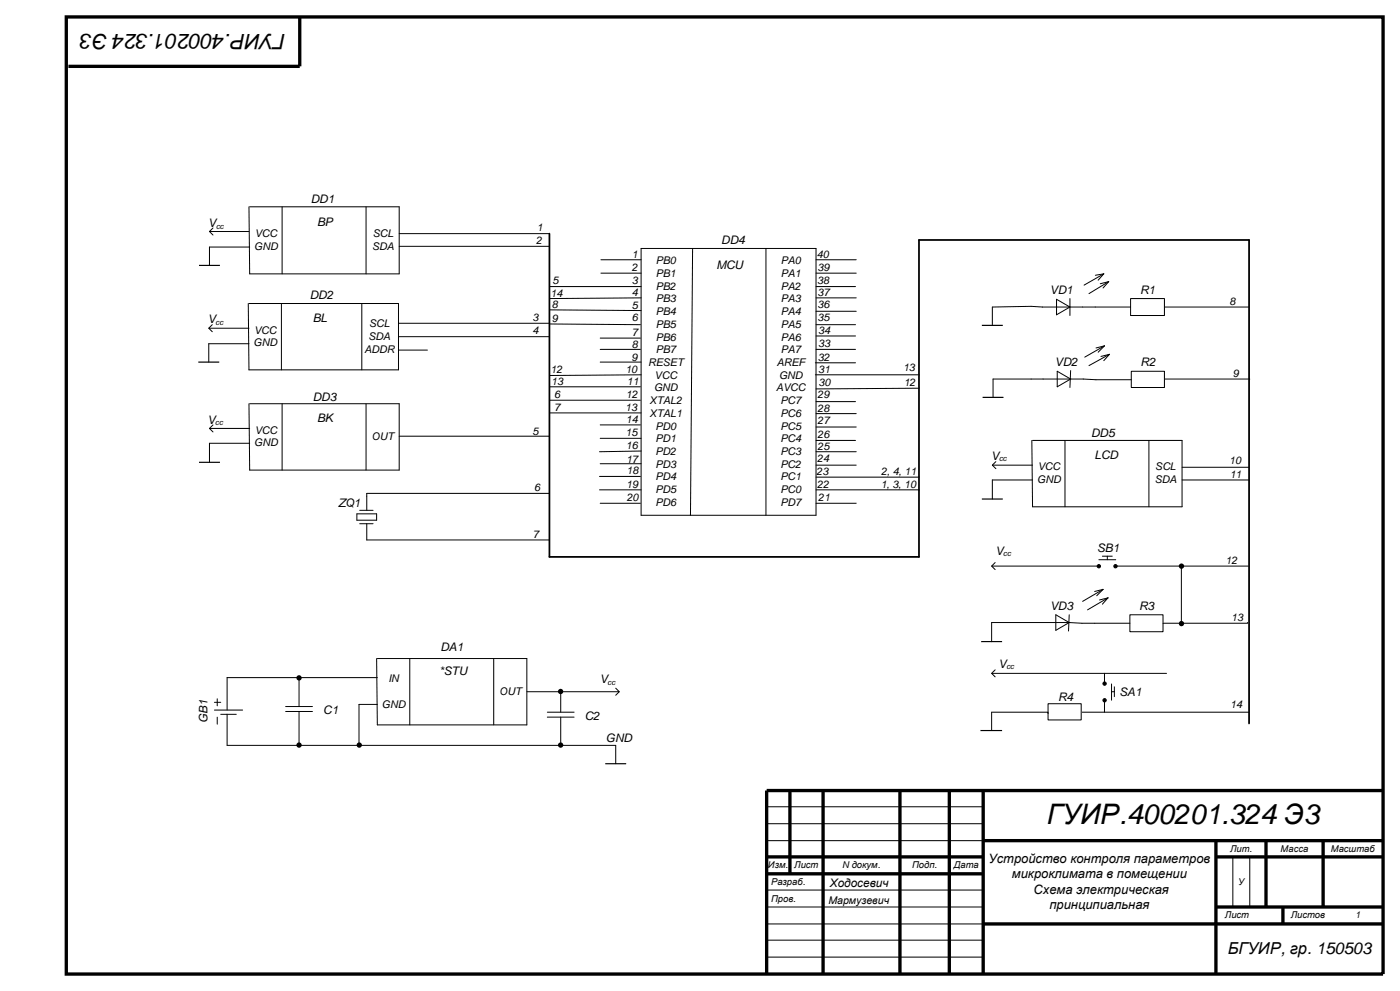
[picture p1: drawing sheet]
<svg xmlns="http://www.w3.org/2000/svg" width="420mm" height="297mm" viewBox="0 0 420 297" stroke-linecap="round" stroke-linejoin="round" font-family="sans-serif">
<g fill="none" stroke="#000" stroke-width="1" stroke-linecap="butt">
<path d="M19.9 5.1h395.2v287h-395.2zM90 5.1v14.8h-69.5M237.1 237.1v24.9M247 237.1v55M270.1 237.1v55M284.9 237.1v55M295.1 237.1v55M415.1 237.1h-185v55M230.1 257h65M295.1 252.1h120M364.9 252.1v40M364.9 257h50.2"/>
<path d="M379.9 252.1v19.9M397.1 252.1v19.9M230.1 262h65M295.1 277.1h120M364.9 272h50.2M385 272v5.1"/>
</g>
<g fill="none" stroke="#000" stroke-width=".3">
<path d="M309.5 91.9l3.3 .2h15.9M317.1 89.7l4 2.4-4 2.3zM321.1 89.5v5.1M331.3 82.1l-2.6 .4M331.3 82.1l-1.7 1.9M331.3 82.1l-6 3.4M332.7 84.5l-2.5 .6M332.7 84.5l-1.7 1.9M332.7 84.5l-5.9 3.6M230.1 241.9h65M230.1 247h65M230.1 252.1h65"/>
<path d="M370 257v15M375.1 257v15M230.1 272h65M230.1 277.1h65M230.1 266.9h65M230.1 281.9h65M230.1 287h65"/>
</g>
<path d="M339.3 89.5h10.2v5.1h-10.2z" fill-rule="evenodd" fill="#fff"/>
<path d="M328.7 92.1h10.6M339.3 89.5h10.2v5.1h-10.2zM309.5 113.7h15.6l3.8 .2M317.3 111.3l4 2.4-4 2.3zM321.3 111.1l-.2 5.1M331.5 103.7l-2.6 .7M331.5 103.7l-1.9 1.9M331.5 103.7l-6 3.4M333 106.3l-2.6 .6M333 106.3l-1.7 1.9M333 106.3l-6.2 3.3" fill="none" stroke="#000" stroke-width=".3"/>
<path d="M339.5 111.3h10v4.9h-10z" fill-rule="evenodd" fill="#fff"/>
<g fill="none" stroke="#000" stroke-width=".3">
<path d="M62.9 69.4h11.8M63.9 68.4l-1 1 1 1.1M74.7 62l.2 20.1h44.9v-20.1h-44.9M74.9 74.1h-12v5.5M84.7 62v20.1M109.9 62v20.1M119.8 70.1h45.1M180.3 77.9h12.1M192.4 74.5h52.5v80h-52.5zM207.9 74.5l-.7 80M229.9 74.5v80M244.9 77.9h12.1"/>
<path d="M62.7 98.4h12M63.7 97.4l-1 1 1 1.1M74.5 91l.2 19.9h44.9v-19.9h-44.9M84.5 91v19.9M108.6 91v19.9M119.6 96.9h45.1M164.9 85.9h27.5M164.9 92.9l27.5 .2M165.1 97.2l27.1 .2M180.3 81.9h12.1M192.4 89.3l-27.5 .2M244.9 81.9h12.1"/>
<path d="M244.9 85.9h11.9M244.9 97.4h11.9M244.9 93.3h12.1M244.9 89.3h12.1M309.5 91.9l-11.7 .2v5.5M349.5 92.1h25.4M74.7 103.1h-12v5.5M164.9 116h27.3M180.1 101.4h12.1M180.1 104.8h12.1M192.4 112.4l-27.5 .2M244.7 108.8h12.1"/>
<path d="M244.7 112.4h31.1M244.9 104.8h11.9M244.9 100.8h11.9M275.8 116.4l-30.9 .2M309.5 113.7h-11.5v5.5M328.9 113.9h10.6M339.5 111.3h10v4.9h-10zM349.5 113.7h25.6M62.9 128.5h12M63.9 127.4l-1 1.1 1 1M74.7 121.1l.2 19.9h44.9v-19.9h-44.9M74.9 132.9h-12v5.7"/>
<path d="M84.7 121.1v19.9M109.9 121.1v19.9M119.8 130.8h45.1M180.1 139.1h12.3M180.1 127.4h12.1M180.1 131.4h12.3M192.4 135.3l-12.5 .2M244.9 139.5h12.1M244.9 135.5h12.1M244.9 132.1h11.9M244.9 128.1h12.1M244.9 124h12.1"/>
<path d="M244.9 120.4h11.9M297.8 139.5h12.1M298.9 138.4l-1.1 1.1 1.1 1M309.7 132.1l.2 19.9h44.9v-19.9h-44.9M319.6 132.1v19.9M344.8 132.1v19.9M179.9 146.9h12.5M179.9 142.9h12.3M180.1 150.9h12.1M244.9 150.9h12.1M244.9 146.9h30.9M244.9 143.1h30.9"/>
<path d="M309.9 143.9h-12.1v5.7M354.8 143.9h20.1M354.8 140.1h20.1M331 176.7l-2.5 .7M331 176.7l-1.9 1.9M331 176.7l-6.1 3.6M332.5 179.3l-2.5 .6M332.5 179.3l-1.7 1.9M332.5 179.3l-6.1 3.6M309 186.7h11.9M316.9 184.4l4 2.3-4 2.3zM320.9 186.7l7.6 .2"/>
<path d="M320.9 184.4l-.2 4.8"/>
</g>
<path d="M164.9 70.1v96.9h110.9v-95h99.1v145" fill="none" stroke="#000" stroke-width=".53"/>
<path d="M59.9 79.6h5.9M294.9 97.6h5.9M59.7 108.6h5.9M295.1 119.2h5.9M59.9 138.6h5.9M294.9 149.6h5.9" fill="none" stroke="#000" stroke-width=".35"/>
<path d="M339.1 184.4h9.9v5h-9.9z" fill-rule="evenodd" fill="#fff"/>
<g fill="none" stroke="#000" stroke-width=".3">
<path d="M119.8 73.9h45.1M119.6 101h45.1M119.6 105h8.7M180.1 108.6h12.3M164.9 120h27.3M164.9 123.8h27.5M107.1 154.1h5.9v1.9h-5.9zM107.9 153h4.1M107.9 157.1h4.1M110.1 157.1v4.8h54.8M164.9 148h-54.8v5M297.6 169.8h32"/>
<path d="M298.7 168.7l-1.1 1.1 1.1 1M329.8 167.9h5.1M330.8 166.8h3M332.3 166.8v1.1M334.9 169.8h39.7M354.5 169.8v17.1M113 197.5l.2 19.9h44.9v-19.9h-44.9M123 197.5v19.9M148.2 197.5v19.9M309 186.7h-11.4v5.7M328.5 186.9h10.6M339.1 184.4h9.9v5h-9.9z"/>
<path d="M349 186.9h5.5M374.4 186.7v.2h-19.9M64.3 212.9h8.5M64.3 210.6h2M65.2 209.6v2.1M65.2 215.1v2.1M66.3 214.2h4.6M68.2 214.2v9.3h116.6v5.5M85.7 213.4h8.1M85.7 211.9h8.1M89.7 203.2v8.7M89.7 213.4v10.1"/>
<path d="M113.2 203.2h-45v9.7M113.2 211.2h-5.5v12.3M158.1 207.4h27.7M164.3 215.1h8M164.3 213.6h8M168.3 207.4v6.2M168.3 215.1v8.4M184.8 206.4l1 1-1 1.1M297.6 213.6v5.5M297.6 201.9h52.5M298.7 200.9l-1.1 1 1.1 1.1M324.5 213.6h50.4"/>
<path d="M331.5 201.9v2.6M331.5 210.4v3.2M333.6 207.4h.8M333.6 205.1v4.9M334.4 206v2.9"/>
<circle cx="329.8" cy="169.8" r=".5"/>
<circle cx="334.8" cy="169.8" r=".5"/>
<circle cx="331.5" cy="210" r=".5"/>
<circle cx="331.5" cy="205" r=".5"/>
</g>
<path d="M294.6 192.4h6M294.4 219.1h6.2M181.8 229h5.9" fill="none" stroke="#000" stroke-width=".35"/>
<g fill="#000">
<circle cx="329.8" cy="169.8" r=".5"/>
<circle cx="334.8" cy="169.8" r=".5"/>
<circle cx="354.6" cy="169.8" r=".8"/>
<circle cx="354.6" cy="187" r=".8"/>
<circle cx="89.7" cy="203.3" r=".8"/>
<circle cx="168.2" cy="207.4" r=".8"/>
<circle cx="331.5" cy="210" r=".5"/>
<circle cx="331.5" cy="205" r=".5"/>
<circle cx="89.7" cy="223.4" r=".8"/>
<circle cx="107.8" cy="223.4" r=".8"/>
<circle cx="168.2" cy="223.4" r=".8"/>
</g>
<path d="M314.5 211h10v4.9h-10z" fill-rule="evenodd" fill="#fff"/>
<path d="M297.6 213.6h16.9v.4M314.5 211h10v4.9h-10z" fill="none" stroke="#000" stroke-width=".3"/>
<text font-size="8.5" x="314.1" y="247">ГУИР.400201.324 Э3</text>
<text font-size="6.3" x="85.7" y="10.1" transform="rotate(-180 85.7 10.1)">ГУИР.400201.324 Э3</text>
<text font-size="4.9" x="368.5" y="286">БГУИР, гр. 150503</text>
<g font-size="3.9">
<text x="296.7" y="258.7">Устройство контроля параметров</text>
<text x="303.7" y="263.3">микроклимата в помещении</text>
<text x="310.2" y="268">Схема электрическая</text>
<text x="314.9" y="272.6">принципиальная</text>
</g>
<g font-size="3.5">
<text x="93.3" y="60.8">DD1</text>
<text x="62.5" y="68.1">V</text>
<text x="95.2" y="67.8">BP</text>
<text x="216.5" y="73.2">DD4</text>
<text x="215" y="80.6">MCU</text>
<text x="93" y="89.7">DD2</text>
<text x="315.1" y="88.1">VD1</text>
<text x="342.1" y="88.2">R1</text>
<text x="62.3" y="96.9">V</text>
<text x="93.8" y="96.6">BL</text>
<text x="316.6" y="109.8">VD2</text>
<text x="342.3" y="109.9">R2</text>
<text x="93.9" y="120.2">DD3</text>
<text x="62.3" y="127">V</text>
<text x="95.2" y="126.6">BK</text>
<text x="327.5" y="131.2">DD5</text>
<text x="297.5" y="137.9">V</text>
<text x="328.5" y="137.7">LCD</text>
<text x="101.6" y="151.9">ZQ1</text>
<text x="298.7" y="166.3">V</text>
<text x="329.2" y="165.5">SB1</text>
<text x="315.1" y="183.1">VD3</text>
<text x="341.9" y="182.9">R3</text>
<text x="132.2" y="195.3">DA1</text>
<text x="131.8" y="202.3">*STU</text>
<text x="299.7" y="200.3">V</text>
<text x="180" y="205">V</text>
<text x="336" y="208.6">SA1</text>
<text x="97" y="214">C1</text>
<text x="175.5" y="215.9">C2</text>
<text x="317.5" y="210.4">R4</text>
<text x="62.3" y="216.9" transform="rotate(-90 62.3 216.9)">GB1</text>
<text x="181.8" y="222.5">GND</text>
<text x="249.1" y="265.9">Ходосевич</text>
</g>
<g font-size="3.2">
<text x="76.5" y="71.1">VCC</text>
<text x="111.9" y="71.1">SCL</text>
<text x="161.1" y="69.4">1</text>
<text x="76.3" y="74.9">GND</text>
<text x="111.7" y="74.9">SDA</text>
<text x="160.9" y="73.3">2</text>
<text x="189.6" y="77.4">1</text>
<text x="245.2" y="77.4">40</text>
<text x="189.6" y="81.2">2</text>
<text x="196.8" y="79.3">PB0</text>
<text x="196.8" y="83.1">PB1</text>
<text x="234.3" y="79.3">PA0</text>
<text x="234.3" y="83.1">PA1</text>
<text x="245.3" y="81.3">39</text>
<text x="165.2" y="89">14</text>
<text x="165.8" y="85.3">5</text>
<text x="189.6" y="85.3">3</text>
<text x="189.6" y="88.8">4</text>
<text x="196.8" y="86.9">PB2</text>
<text x="234.3" y="86.9">PA2</text>
<text x="245.2" y="85.2">38</text>
<text x="245.3" y="88.8">37</text>
<text x="165.6" y="92.4">8</text>
<text x="189.6" y="92.7">5</text>
<text x="196.8" y="90.7">PB3</text>
<text x="196.8" y="94.5">PB4</text>
<text x="234.3" y="90.7">PA3</text>
<text x="234.3" y="94.5">PA4</text>
<text x="245.3" y="92.5">36</text>
<text x="368.9" y="91.4">8</text>
<text x="76.3" y="100">VCC</text>
<text x="110.6" y="101.9">SDA</text>
<text x="110.8" y="98.1">SCL</text>
<text x="159.8" y="96.2">3</text>
<text x="159.8" y="100.3">4</text>
<text x="165.6" y="96.5">9</text>
<text x="189.6" y="96.4">6</text>
<text x="189.7" y="100.7">7</text>
<text x="196.8" y="98.3">PB5</text>
<text x="234.3" y="98.3">PA5</text>
<text x="245.3" y="96.4">35</text>
<text x="245.5" y="100.2">34</text>
<text x="76.1" y="103.9">GND</text>
<text x="109.4" y="105.7">ADDR</text>
<text x="189.6" y="104.3">8</text>
<text x="196.8" y="102.1">PB6</text>
<text x="196.8" y="105.9">PB7</text>
<text x="234.3" y="102.1">PA6</text>
<text x="234.3" y="105.9">PA7</text>
<text x="245.6" y="104.1">33</text>
<text x="165.2" y="111.8">12</text>
<text x="187.7" y="111.8">10</text>
<text x="189.6" y="108.2">9</text>
<text x="194.5" y="109.8">RESET</text>
<text x="196.5" y="113.6">VCC</text>
<text x="233.1" y="109.8">AREF</text>
<text x="233.8" y="113.6">GND</text>
<text x="245.4" y="108.2">32</text>
<text x="245.6" y="111.7">31</text>
<text x="271" y="111.2">13</text>
<text x="369.9" y="113.1">9</text>
<text x="165.4" y="115.4">13</text>
<text x="166.3" y="119.3">6</text>
<text x="187.9" y="119.3">12</text>
<text x="188.1" y="115.4">11</text>
<text x="196.3" y="117.4">GND</text>
<text x="232.9" y="117.4">AVCC</text>
<text x="245.3" y="119.4">29</text>
<text x="245.6" y="115.7">30</text>
<text x="271.2" y="115.7">12</text>
<text x="166.3" y="123.2">7</text>
<text x="187.6" y="123.1">13</text>
<text x="195" y="121.2">XTAL2</text>
<text x="195" y="125">XTAL1</text>
<text x="234.2" y="121.2">PC7</text>
<text x="234.2" y="125">PC6</text>
<text x="245.3" y="123.4">28</text>
<text x="76.5" y="130">VCC</text>
<text x="111.5" y="131.9">OUT</text>
<text x="159.8" y="130.3">5</text>
<text x="187.7" y="130.7">15</text>
<text x="187.9" y="126.8">14</text>
<text x="196.7" y="128.8">PD0</text>
<text x="234.2" y="128.8">PC5</text>
<text x="245.3" y="131.2">26</text>
<text x="245.3" y="127.2">27</text>
<text x="76.3" y="133.8">GND</text>
<text x="187.8" y="134.7">16</text>
<text x="196.7" y="132.6">PD1</text>
<text x="196.7" y="136.4">PD2</text>
<text x="234.2" y="132.6">PC4</text>
<text x="234.2" y="136.4">PC3</text>
<text x="245.3" y="134.9">25</text>
<text x="187.9" y="138.7">17</text>
<text x="188" y="142.2">18</text>
<text x="196.7" y="140.2">PD3</text>
<text x="234.2" y="140.2">PC2</text>
<text x="245" y="142.4">23</text>
<text x="245.2" y="138.6">24</text>
<text x="264.4" y="142.3">2, 4, 11</text>
<text x="311.4" y="141">VCC</text>
<text x="346.7" y="141">SCL</text>
<text x="368.9" y="139.2">10</text>
<text x="369.1" y="143.4">11</text>
<text x="160.3" y="147.2">6</text>
<text x="187.9" y="146.2">19</text>
<text x="196.7" y="144">PD4</text>
<text x="196.7" y="147.9">PD5</text>
<text x="234.2" y="144">PC1</text>
<text x="234.2" y="147.9">PC0</text>
<text x="245.2" y="146.4">22</text>
<text x="264.3" y="146.2">1, 3, 10</text>
<text x="311.3" y="144.8">GND</text>
<text x="346.5" y="144.9">SDA</text>
<text x="188.1" y="150.1">20</text>
<text x="196.7" y="151.7">PD6</text>
<text x="234.2" y="151.7">PD7</text>
<text x="245.6" y="150.3">21</text>
<text x="159.9" y="161.2">7</text>
<text x="367.8" y="169.2">12</text>
<text x="369.5" y="186.3">13</text>
<text x="116.6" y="204.6">IN</text>
<text x="149.8" y="208.4">OUT</text>
<text x="114.6" y="212.2">GND</text>
<text x="369.2" y="212.2">14</text>
<text x="248.6" y="271">Мармузевич</text>
</g>
<g font-size="2.8">
<text x="369.2" y="255.3">Лит.</text>
<text x="384.3" y="255.3">Масса</text>
<text x="399.4" y="255.3">Масштаб</text>
<text x="230.5" y="260.3">Изм.</text>
<text x="238.4" y="260.3">Лист</text>
<text x="252.8" y="260.3">N докум.</text>
<text x="273.7" y="260.3">Подп.</text>
<text x="286.3" y="260.3">Дата</text>
<text x="231.4" y="265.3">Разраб.</text>
<text x="371.6" y="265.3">У</text>
<text x="231.4" y="270.3">Пров.</text>
<text x="367.6" y="275.3">Лист</text>
<text x="387.3" y="275.3">Листов</text>
<text x="406.7" y="275.3">1</text>
</g>
<g font-size="2.3">
<text x="64.9" y="68.5">cc</text>
<text x="64.7" y="97.4">cc</text>
<text x="64.6" y="127.5">cc</text>
<text x="299.9" y="138.4">cc</text>
<text x="301.1" y="166.8">cc</text>
<text x="302" y="200.8">cc</text>
<text x="182.4" y="205.5">cc</text>
</g>
</svg>
